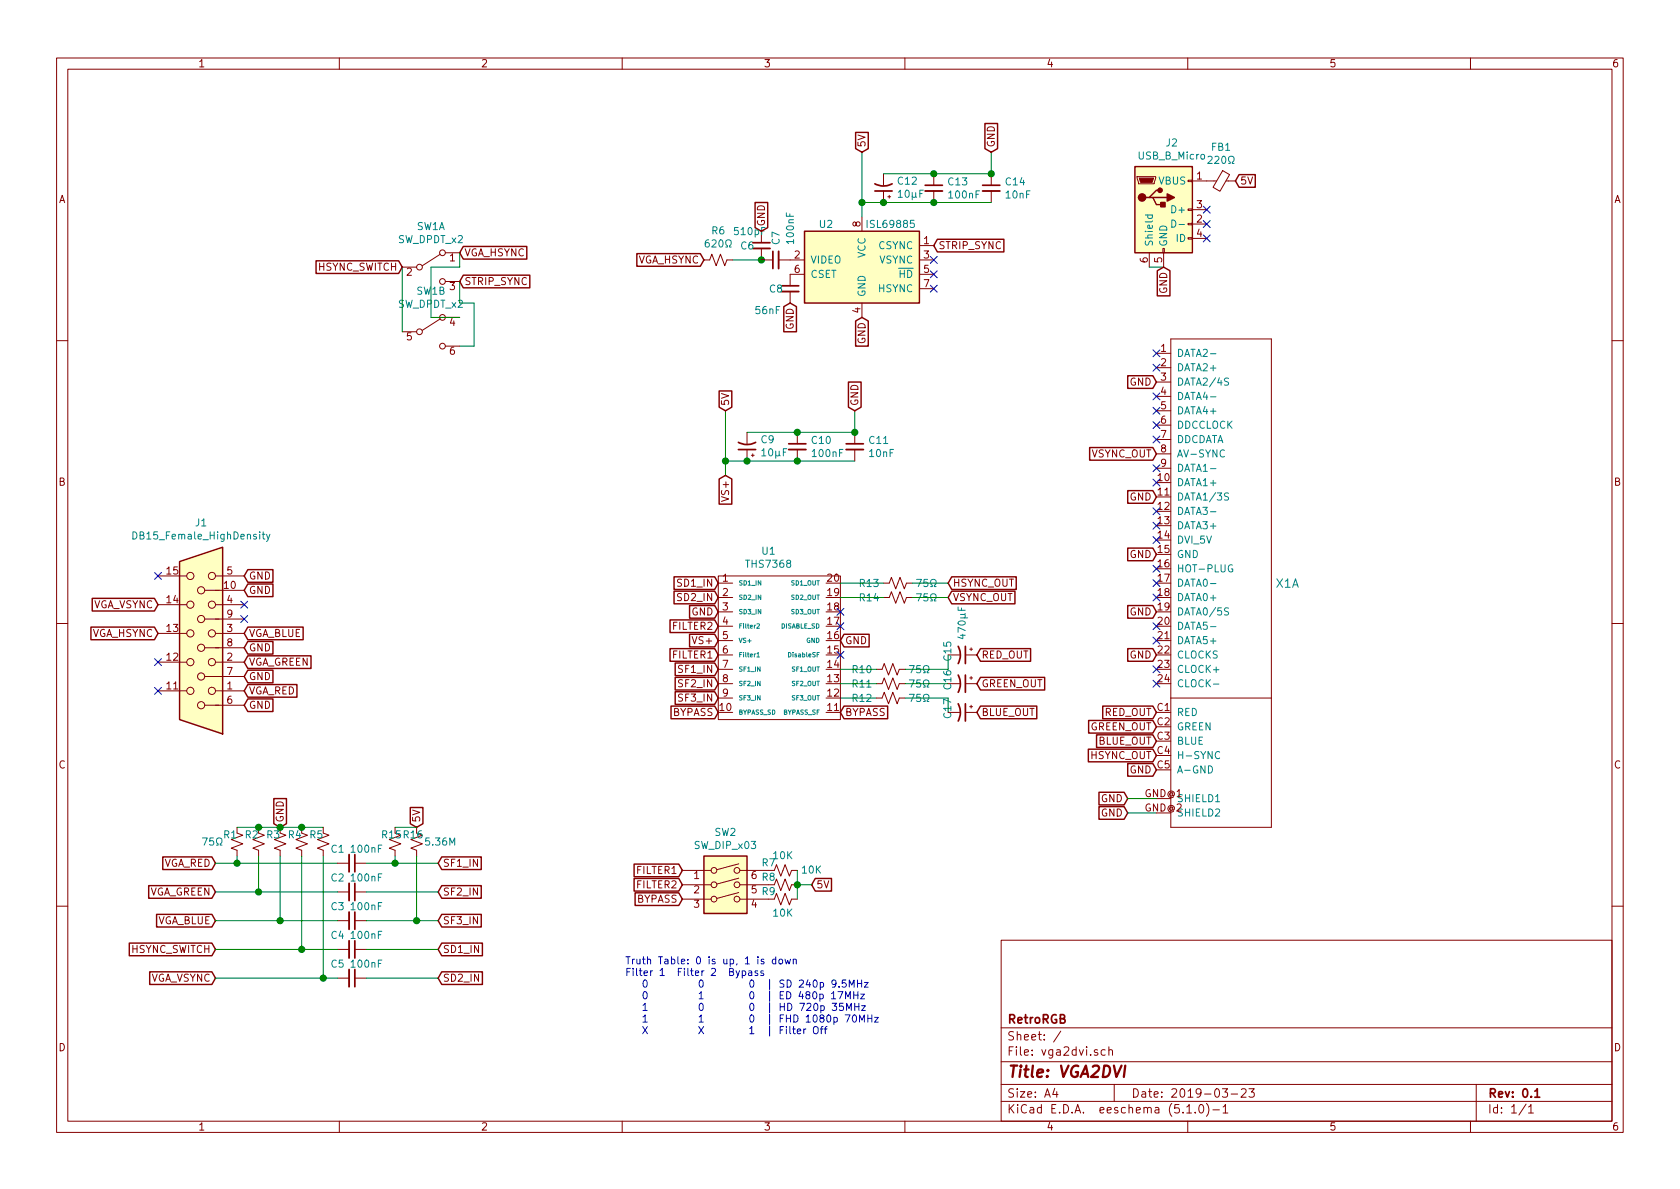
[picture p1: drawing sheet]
EESchema Schematic File Version 4
EELAYER 29 0
EELAYER END
$Descr A4 11693 8268
encoding utf-8
Sheet 1 1
Title "VGA2DVI"
Date "2019-03-23"
Rev "0.1"
Comp "RetroRGB"
Comment1 ""
Comment2 ""
Comment3 ""
Comment4 ""
$EndDescr
Text GLabel 3200 1750 2    50   Input ~ 0
VGA_HSYNC
Text GLabel 3200 1950 2    50   Input ~ 0
STRIP_SYNC
$Comp
L Connector:DB15_Female_HighDensity J1
U 1 1
P 1400 4400
F 0 "J1" H 1400 3633 50  0000 C CNN
F 1 "DB15_Female_HighDensity" H 1400 3724 50  0000 C CNN
F 2 "Connector_Dsub:DSUB-15-HD_Female_Horizontal_P2.29x1.98mm_EdgePinOffset3.03mm_Housed_MountingHolesOffset4.94mm" H 450 4800 50  0001 C CNN
F 3 " ~" H 450 4800 50  0001 C CNN
	1    1400 4400
	-1   0    0    1   
$EndComp
Text GLabel 1700 4800 2    50   Input ~ 0
VGA_RED
Text GLabel 1700 4600 2    50   Input ~ 0
VGA_GREEN
Text GLabel 1700 4400 2    50   Input ~ 0
VGA_BLUE
Text GLabel 1100 4400 0    50   Input ~ 0
VGA_HSYNC
Text GLabel 1100 4200 0    50   Input ~ 0
VGA_VSYNC
Text GLabel 1700 4900 2    50   Input ~ 0
GND
Text GLabel 1700 4700 2    50   Input ~ 0
GND
Text GLabel 1700 4500 2    50   Input ~ 0
GND
Text GLabel 1700 4000 2    50   Input ~ 0
GND
Text GLabel 1700 4100 2    50   Input ~ 0
GND
Text GLabel 2800 1850 0    50   Input ~ 0
HSYNC_SWITCH
$Comp
L THS7368:THS7368 U1
U 1 1
P 5350 4500
F 0 "U1" H 5350 5175 50  0000 C CNN
F 1 "THS7368" H 5350 5084 50  0000 C CNN
F 2 "Package_SO:TSSOP-20_4.4x6.5mm_P0.65mm" H 5150 4650 50  0001 C CNN
F 3 "" H 5150 4650 50  0001 C CNN
	1    5350 4500
	1    0    0    -1  
$EndComp
$Comp
L ISL59885:ISL69885 U2
U 1 1
P 6000 1900
F 0 "U2" H 5750 2250 50  0000 C CNN
F 1 "ISL69885" H 6200 2250 50  0000 C CNN
F 2 "Package_SO:SOIC-8_3.9x4.9mm_P1.27mm" H 6000 1900 50  0001 C CNN
F 3 "" H 6000 1900 50  0001 C CNN
	1    6000 1900
	1    0    0    -1  
$EndComp
NoConn ~ 1100 4000
NoConn ~ 1100 4600
NoConn ~ 1100 4800
NoConn ~ 1700 4300
NoConn ~ 1700 4200
Text GLabel 4900 1800 0    50   Input ~ 0
VGA_HSYNC
$Comp
L Device:R_Small_US R6
U 1 1
P 5000 1800
F 0 "R6" V 4795 1800 50  0000 C CNN
F 1 "620Ω" V 4886 1800 50  0000 C CNN
F 2 "Resistor_SMD:R_0603_1608Metric_Pad1.05x0.95mm_HandSolder" H 5000 1800 50  0001 C CNN
F 3 "~" H 5000 1800 50  0001 C CNN
	1    5000 1800
	0    1    1    0   
$EndComp
Wire Wire Line
	5100 1800 5300 1800
$Comp
L Device:C_Small C6
U 1 1
P 5300 1700
F 0 "C6" H 5150 1700 50  0000 L CNN
F 1 "510pF" H 5100 1800 50  0000 L CNN
F 2 "Capacitor_SMD:C_0603_1608Metric_Pad1.05x0.95mm_HandSolder" H 5300 1700 50  0001 C CNN
F 3 "~" H 5300 1700 50  0001 C CNN
	1    5300 1700
	1    0    0    -1  
$EndComp
Connection ~ 5300 1800
Text GLabel 5300 1600 1    50   Input ~ 0
GND
Text GLabel 6000 2200 3    50   Input ~ 0
GND
Text GLabel 5500 2100 3    50   Input ~ 0
GND
$Comp
L Device:C_Small C8
U 1 1
P 5500 2000
F 0 "C8" H 5350 2000 50  0000 L CNN
F 1 "56nF" H 5250 1850 50  0000 L CNN
F 2 "Capacitor_SMD:C_0603_1608Metric_Pad1.05x0.95mm_HandSolder" H 5500 2000 50  0001 C CNN
F 3 "~" H 5500 2000 50  0001 C CNN
	1    5500 2000
	1    0    0    -1  
$EndComp
Wire Wire Line
	6000 1500 6000 1400
Connection ~ 6000 1400
Wire Wire Line
	6000 1400 6000 1050
$Comp
L Device:CP1_Small C12
U 1 1
P 6150 1300
F 0 "C12" H 6059 1254 50  0000 R CNN
F 1 "10μF" H 6059 1345 50  0000 R CNN
F 2 "Capacitor_SMD:CP_Elec_4x5.4" H 6150 1300 50  0001 C CNN
F 3 "~" H 6150 1300 50  0001 C CNN
	1    6150 1300
	-1   0    0    1   
$EndComp
$Comp
L Device:C_Small C13
U 1 1
P 6500 1300
F 0 "C13" H 6592 1346 50  0000 L CNN
F 1 "100nF" H 6592 1255 50  0000 L CNN
F 2 "Capacitor_SMD:C_0603_1608Metric_Pad1.05x0.95mm_HandSolder" H 6500 1300 50  0001 C CNN
F 3 "~" H 6500 1300 50  0001 C CNN
	1    6500 1300
	1    0    0    -1  
$EndComp
Wire Wire Line
	6000 1400 6150 1400
Connection ~ 6150 1400
Wire Wire Line
	6150 1400 6500 1400
Connection ~ 6500 1400
$Comp
L Device:C_Small C14
U 1 1
P 6900 1300
F 0 "C14" H 6992 1346 50  0000 L CNN
F 1 "10nF" H 6992 1255 50  0000 L CNN
F 2 "Capacitor_SMD:C_0603_1608Metric_Pad1.05x0.95mm_HandSolder" H 6900 1300 50  0001 C CNN
F 3 "~" H 6900 1300 50  0001 C CNN
	1    6900 1300
	1    0    0    -1  
$EndComp
Wire Wire Line
	6500 1400 6900 1400
Wire Wire Line
	6150 1200 6500 1200
Connection ~ 6500 1200
Wire Wire Line
	6500 1200 6900 1200
Wire Wire Line
	6900 1200 6900 1050
Connection ~ 6900 1200
Text GLabel 6900 1050 1    50   Input ~ 0
GND
Text GLabel 6000 1050 1    50   Input ~ 0
5V
Text GLabel 6500 1700 2    50   Input ~ 0
STRIP_SYNC
NoConn ~ 6500 1800
NoConn ~ 6500 2000
NoConn ~ 6500 1900
Text GLabel 1500 6600 0    50   Input ~ 0
HSYNC_SWITCH
Text GLabel 1500 6800 0    50   Input ~ 0
VGA_VSYNC
Text GLabel 5000 4250 0    50   Input ~ 0
GND
NoConn ~ 5850 4350
NoConn ~ 5850 4550
Text GLabel 1500 6000 0    50   Input ~ 0
VGA_RED
Text GLabel 1500 6200 0    50   Input ~ 0
VGA_GREEN
Text GLabel 1500 6400 0    50   Input ~ 0
VGA_BLUE
$Comp
L Device:R_Small_US R1
U 1 1
P 1650 5850
F 0 "R1" H 1550 5900 50  0000 L CNN
F 1 "75Ω" H 1400 5850 50  0000 L CNN
F 2 "Resistor_SMD:R_0603_1608Metric_Pad1.05x0.95mm_HandSolder" H 1650 5850 50  0001 C CNN
F 3 "~" H 1650 5850 50  0001 C CNN
	1    1650 5850
	1    0    0    -1  
$EndComp
$Comp
L Device:R_Small_US R2
U 1 1
P 1800 5850
F 0 "R2" H 1700 5900 50  0000 L CNN
F 1 "75Ω" H 1550 5800 50  0001 L CNN
F 2 "Resistor_SMD:R_0603_1608Metric_Pad1.05x0.95mm_HandSolder" H 1800 5850 50  0001 C CNN
F 3 "~" H 1800 5850 50  0001 C CNN
	1    1800 5850
	1    0    0    -1  
$EndComp
$Comp
L Device:R_Small_US R3
U 1 1
P 1950 5850
F 0 "R3" H 1850 5900 50  0000 L CNN
F 1 "75Ω" H 1700 5800 50  0001 L CNN
F 2 "Resistor_SMD:R_0603_1608Metric_Pad1.05x0.95mm_HandSolder" H 1950 5850 50  0001 C CNN
F 3 "~" H 1950 5850 50  0001 C CNN
	1    1950 5850
	1    0    0    -1  
$EndComp
Wire Wire Line
	1500 6000 1650 6000
Wire Wire Line
	1650 6000 1650 5950
Connection ~ 1650 6000
Wire Wire Line
	1650 6000 2350 6000
Text GLabel 1950 5750 1    50   Input ~ 0
GND
Wire Wire Line
	1650 5750 1800 5750
Connection ~ 1950 5750
Wire Wire Line
	1950 5750 2100 5750
$Comp
L Device:C_Small C1
U 1 1
P 2450 6000
F 0 "C1" V 2350 5900 50  0000 C CNN
F 1 "100nF" V 2350 6100 50  0000 C CNN
F 2 "Capacitor_SMD:C_0603_1608Metric_Pad1.05x0.95mm_HandSolder" H 2450 6000 50  0001 C CNN
F 3 "~" H 2450 6000 50  0001 C CNN
	1    2450 6000
	0    1    1    0   
$EndComp
$Comp
L Device:C_Small C2
U 1 1
P 2450 6200
F 0 "C2" V 2350 6100 50  0000 C CNN
F 1 "100nF" V 2350 6300 50  0000 C CNN
F 2 "Capacitor_SMD:C_0603_1608Metric_Pad1.05x0.95mm_HandSolder" H 2450 6200 50  0001 C CNN
F 3 "~" H 2450 6200 50  0001 C CNN
	1    2450 6200
	0    1    1    0   
$EndComp
$Comp
L Device:C_Small C3
U 1 1
P 2450 6400
F 0 "C3" V 2350 6300 50  0000 C CNN
F 1 "100nF" V 2350 6500 50  0000 C CNN
F 2 "Capacitor_SMD:C_0603_1608Metric_Pad1.05x0.95mm_HandSolder" H 2450 6400 50  0001 C CNN
F 3 "~" H 2450 6400 50  0001 C CNN
	1    2450 6400
	0    1    1    0   
$EndComp
$Comp
L Switch:SW_DPDT_x2 SW1
U 2 1
P 3000 2300
F 0 "SW1" H 3000 2585 50  0000 C CNN
F 1 "SW_DPDT_x2" H 3000 2494 50  0000 C CNN
F 2 "SCART to DVI-A Compact:JS202011" H 3000 2300 50  0001 C CNN
F 3 "~" H 3000 2300 50  0001 C CNN
	2    3000 2300
	1    0    0    -1  
$EndComp
Wire Wire Line
	2800 1850 2800 2300
Wire Wire Line
	3200 2200 3000 2200
Wire Wire Line
	3000 2200 3000 1850
Wire Wire Line
	3000 1850 3200 1850
Wire Wire Line
	3200 1850 3200 1750
Wire Wire Line
	3200 1950 3200 2100
Wire Wire Line
	3200 2100 3300 2100
Wire Wire Line
	3300 2100 3300 2400
Wire Wire Line
	3300 2400 3200 2400
$Comp
L Switch:SW_DPDT_x2 SW1
U 1 1
P 3000 1850
F 0 "SW1" H 3000 2135 50  0000 C CNN
F 1 "SW_DPDT_x2" H 3000 2044 50  0000 C CNN
F 2 "SCART to DVI-A Compact:JS202011" H 3000 1850 50  0001 C CNN
F 3 "~" H 3000 1850 50  0001 C CNN
	1    3000 1850
	1    0    0    -1  
$EndComp
Text GLabel 3050 6000 2    50   Input ~ 0
SF1_IN
Text GLabel 3050 6200 2    50   Input ~ 0
SF2_IN
Text GLabel 3050 6400 2    50   Input ~ 0
SF3_IN
Wire Wire Line
	2550 6200 3050 6200
Wire Wire Line
	2550 6400 2900 6400
Text GLabel 5000 4650 0    50   Input ~ 0
SF1_IN
Text GLabel 5000 4750 0    50   Input ~ 0
SF2_IN
Text GLabel 5000 4850 0    50   Input ~ 0
SF3_IN
Wire Wire Line
	5050 3300 5050 3200
Connection ~ 5050 3200
Wire Wire Line
	5050 3200 5050 2850
$Comp
L Device:CP1_Small C9
U 1 1
P 5200 3100
F 0 "C9" H 5109 3054 50  0000 R CNN
F 1 "10μF" H 5109 3145 50  0000 R CNN
F 2 "Capacitor_SMD:CP_Elec_4x5.4" H 5200 3100 50  0001 C CNN
F 3 "~" H 5200 3100 50  0001 C CNN
	1    5200 3100
	-1   0    0    1   
$EndComp
$Comp
L Device:C_Small C10
U 1 1
P 5550 3100
F 0 "C10" H 5642 3146 50  0000 L CNN
F 1 "100nF" H 5642 3055 50  0000 L CNN
F 2 "Capacitor_SMD:C_0603_1608Metric_Pad1.05x0.95mm_HandSolder" H 5550 3100 50  0001 C CNN
F 3 "~" H 5550 3100 50  0001 C CNN
	1    5550 3100
	1    0    0    -1  
$EndComp
Wire Wire Line
	5050 3200 5200 3200
Connection ~ 5200 3200
Wire Wire Line
	5200 3200 5550 3200
Connection ~ 5550 3200
$Comp
L Device:C_Small C11
U 1 1
P 5950 3100
F 0 "C11" H 6042 3146 50  0000 L CNN
F 1 "10nF" H 6042 3055 50  0000 L CNN
F 2 "Capacitor_SMD:C_0603_1608Metric_Pad1.05x0.95mm_HandSolder" H 5950 3100 50  0001 C CNN
F 3 "~" H 5950 3100 50  0001 C CNN
	1    5950 3100
	1    0    0    -1  
$EndComp
Wire Wire Line
	5550 3200 5950 3200
Wire Wire Line
	5200 3000 5550 3000
Connection ~ 5550 3000
Wire Wire Line
	5550 3000 5950 3000
Wire Wire Line
	5950 3000 5950 2850
Connection ~ 5950 3000
Text GLabel 5950 2850 1    50   Input ~ 0
GND
Text GLabel 5050 2850 1    50   Input ~ 0
5V
Text GLabel 5050 3300 3    50   Input ~ 0
VS+
Text GLabel 5000 4450 0    50   Input ~ 0
VS+
$Comp
L Switch:SW_DIP_x03 SW2
U 1 1
P 5050 6250
F 0 "SW2" H 5050 6717 50  0000 C CNN
F 1 "SW_DIP_x03" H 5050 6626 50  0000 C CNN
F 2 "Button_Switch_THT:SW_DIP_SPSTx03_Piano_10.8x9.18mm_W7.62mm_P2.54mm" H 5050 6250 50  0001 C CNN
F 3 "~" H 5050 6250 50  0001 C CNN
	1    5050 6250
	1    0    0    -1  
$EndComp
Text GLabel 5000 4950 0    50   Input ~ 0
BYPASS
Text GLabel 5850 4950 2    50   Input ~ 0
BYPASS
Text GLabel 5850 4450 2    50   Input ~ 0
GND
NoConn ~ 5850 4250
Text GLabel 4750 6050 0    50   Input ~ 0
FILTER1
Text GLabel 4750 6150 0    50   Input ~ 0
FILTER2
Text GLabel 4750 6250 0    50   Input ~ 0
BYPASS
Text GLabel 5650 6150 2    50   Input ~ 0
5V
$Comp
L Device:R_Small_US R8
U 1 1
P 5450 6150
F 0 "R8" V 5500 6250 50  0000 C CNN
F 1 "10K" V 5550 5950 50  0000 C CNN
F 2 "Resistor_SMD:R_0603_1608Metric_Pad1.05x0.95mm_HandSolder" H 5450 6150 50  0001 C CNN
F 3 "~" H 5450 6150 50  0001 C CNN
	1    5450 6150
	0    -1   -1   0   
$EndComp
$Comp
L Device:R_Small_US R7
U 1 1
P 5450 6050
F 0 "R7" V 5500 6150 50  0000 C CNN
F 1 "10K" V 5550 6050 50  0000 C CNN
F 2 "Resistor_SMD:R_0603_1608Metric_Pad1.05x0.95mm_HandSolder" H 5450 6050 50  0001 C CNN
F 3 "~" H 5450 6050 50  0001 C CNN
	1    5450 6050
	0    -1   -1   0   
$EndComp
$Comp
L Device:R_Small_US R9
U 1 1
P 5450 6250
F 0 "R9" V 5500 6350 50  0000 C CNN
F 1 "10K" V 5350 6250 50  0000 C CNN
F 2 "Resistor_SMD:R_0603_1608Metric_Pad1.05x0.95mm_HandSolder" H 5450 6250 50  0001 C CNN
F 3 "~" H 5450 6250 50  0001 C CNN
	1    5450 6250
	0    -1   -1   0   
$EndComp
Wire Wire Line
	5550 6150 5650 6150
Wire Wire Line
	5550 6050 5550 6150
Connection ~ 5550 6150
Wire Wire Line
	5550 6150 5550 6250
Text Notes 4350 7200 0    50   ~ 0
Truth Table: 0 is up, 1 is down\nFilter 1  Filter 2  Bypass\n   0         0        0  | SD 240p 9.5MHz\n   0         1        0  | ED 480p 17MHz\n   1         0        0  | HD 720p 35MHz\n   1         1        0  | FHD 1080p 70MHz\n   X         X        1  | Filter Off
Text GLabel 5000 4550 0    50   Input ~ 0
FILTER1
Text GLabel 5000 4350 0    50   Input ~ 0
FILTER2
Text GLabel 6600 4050 2    50   Input ~ 0
HSYNC_OUT
Text GLabel 6600 4150 2    50   Input ~ 0
VSYNC_OUT
$Comp
L Device:C_Small C7
U 1 1
P 5400 1800
F 0 "C7" H 5500 1800 50  0000 L CNN
F 1 "100nF" H 5500 1700 50  0000 L CNN
F 2 "Capacitor_SMD:C_0603_1608Metric_Pad1.05x0.95mm_HandSolder" H 5400 1800 50  0001 C CNN
F 3 "~" H 5400 1800 50  0001 C CNN
	1    5400 1800
	0    -1   -1   0   
$EndComp
Text GLabel 8050 5250 0    50   Input ~ 0
HSYNC_OUT
Text GLabel 8050 3150 0    50   Input ~ 0
VSYNC_OUT
Wire Wire Line
	2550 6000 2750 6000
Text GLabel 6800 4550 2    50   Input ~ 0
RED_OUT
Text GLabel 6800 4750 2    50   Input ~ 0
GREEN_OUT
Text GLabel 6800 4950 2    50   Input ~ 0
BLUE_OUT
$Comp
L Device:R_Small_US R13
U 1 1
P 6250 4050
F 0 "R13" V 6250 3850 50  0000 C CNN
F 1 "75Ω" V 6250 4250 50  0000 C CNN
F 2 "Resistor_SMD:R_0603_1608Metric_Pad1.05x0.95mm_HandSolder" H 6250 4050 50  0001 C CNN
F 3 "~" H 6250 4050 50  0001 C CNN
	1    6250 4050
	0    1    1    0   
$EndComp
$Comp
L Device:R_Small_US R14
U 1 1
P 6250 4150
F 0 "R14" V 6250 3950 50  0000 C CNN
F 1 "75Ω" V 6250 4350 50  0000 C CNN
F 2 "Resistor_SMD:R_0603_1608Metric_Pad1.05x0.95mm_HandSolder" H 6250 4150 50  0001 C CNN
F 3 "~" H 6250 4150 50  0001 C CNN
	1    6250 4150
	0    1    1    0   
$EndComp
$Comp
L Device:R_Small_US R10
U 1 1
P 6200 4650
F 0 "R10" V 6200 4450 50  0000 C CNN
F 1 "75Ω" V 6200 4850 50  0000 C CNN
F 2 "Resistor_SMD:R_0603_1608Metric_Pad1.05x0.95mm_HandSolder" H 6200 4650 50  0001 C CNN
F 3 "~" H 6200 4650 50  0001 C CNN
	1    6200 4650
	0    1    1    0   
$EndComp
$Comp
L Device:R_Small_US R11
U 1 1
P 6200 4750
F 0 "R11" V 6200 4550 50  0000 C CNN
F 1 "75Ω" V 6200 4950 50  0000 C CNN
F 2 "Resistor_SMD:R_0603_1608Metric_Pad1.05x0.95mm_HandSolder" H 6200 4750 50  0001 C CNN
F 3 "~" H 6200 4750 50  0001 C CNN
	1    6200 4750
	0    1    1    0   
$EndComp
$Comp
L Device:R_Small_US R12
U 1 1
P 6200 4850
F 0 "R12" V 6200 4650 50  0000 C CNN
F 1 "75Ω" V 6200 5050 50  0000 C CNN
F 2 "Resistor_SMD:R_0603_1608Metric_Pad1.05x0.95mm_HandSolder" H 6200 4850 50  0001 C CNN
F 3 "~" H 6200 4850 50  0001 C CNN
	1    6200 4850
	0    1    1    0   
$EndComp
Wire Wire Line
	5850 4050 6150 4050
Wire Wire Line
	6150 4150 5850 4150
Wire Wire Line
	5850 4650 6100 4650
Wire Wire Line
	5850 4750 6100 4750
Wire Wire Line
	5850 4850 6100 4850
Wire Wire Line
	6350 4050 6600 4050
Wire Wire Line
	6350 4150 6600 4150
Text GLabel 8050 4950 0    50   Input ~ 0
RED_OUT
Text GLabel 8050 5050 0    50   Input ~ 0
GREEN_OUT
Text GLabel 8050 5150 0    50   Input ~ 0
BLUE_OUT
$Comp
L SCART_to_DVI-A_Compact-eagle-import:DVI-I-R X1
U 1 1
P 8550 3750
F 0 "X1" H 8878 3450 59  0000 L CNN
F 1 "DVI-I-R" H 8150 1650 59  0001 L BNN
F 2 "digikey-footprints:DVI_Female_74320-9010" H 8550 3750 50  0001 C CNN
F 3 "" H 8550 3750 50  0001 C CNN
	1    8550 3750
	1    0    0    -1  
$EndComp
Text GLabel 7850 5550 0    50   Input ~ 0
GND
Text GLabel 7850 5650 0    50   Input ~ 0
GND
Wire Wire Line
	7850 5550 8050 5550
Wire Wire Line
	7850 5650 8050 5650
Text GLabel 8050 5350 0    50   Input ~ 0
GND
Text GLabel 8050 3850 0    50   Input ~ 0
GND
Text GLabel 8050 2650 0    50   Input ~ 0
GND
Text GLabel 8050 3450 0    50   Input ~ 0
GND
Text GLabel 8050 4250 0    50   Input ~ 0
GND
Text GLabel 8050 4550 0    50   Input ~ 0
GND
NoConn ~ 8050 4750
NoConn ~ 8050 4650
NoConn ~ 8050 4450
NoConn ~ 8050 4350
NoConn ~ 8050 4150
NoConn ~ 8050 4050
NoConn ~ 8050 3950
NoConn ~ 8050 3750
NoConn ~ 8050 3650
NoConn ~ 8050 3550
NoConn ~ 8050 3350
NoConn ~ 8050 3250
NoConn ~ 8050 3050
NoConn ~ 8050 2950
NoConn ~ 8050 2850
NoConn ~ 8050 2750
NoConn ~ 8050 2550
NoConn ~ 8050 2450
$Comp
L Connector:USB_B_Micro J2
U 1 1
P 8100 1450
F 0 "J2" H 8157 1917 50  0000 C CNN
F 1 "USB_B_Micro" H 8157 1826 50  0000 C CNN
F 2 "Connector_USB:USB_Micro-B_Wuerth_629105150521" H 8250 1400 50  0001 C CNN
F 3 "~" H 8250 1400 50  0001 C CNN
	1    8100 1450
	1    0    0    -1  
$EndComp
$Comp
L Device:Ferrite_Bead_Small FB1
U 1 1
P 8500 1250
F 0 "FB1" V 8263 1250 50  0000 C CNN
F 1 "220Ω" V 8354 1250 50  0000 C CNN
F 2 "Inductor_SMD:L_0603_1608Metric_Pad1.05x0.95mm_HandSolder" V 8430 1250 50  0001 C CNN
F 3 "~" H 8500 1250 50  0001 C CNN
	1    8500 1250
	0    1    1    0   
$EndComp
Text GLabel 8600 1250 2    50   Input ~ 0
5V
NoConn ~ 8400 1450
NoConn ~ 8400 1550
NoConn ~ 8400 1650
Wire Wire Line
	8000 1850 8100 1850
Text GLabel 8100 1850 3    50   Input ~ 0
GND
Text GLabel 3050 6600 2    50   Input ~ 0
SD1_IN
Text GLabel 3050 6800 2    50   Input ~ 0
SD2_IN
Text GLabel 5000 4050 0    50   Input ~ 0
SD1_IN
Text GLabel 5000 4150 0    50   Input ~ 0
SD2_IN
$Comp
L Device:C_Small C4
U 1 1
P 2450 6600
F 0 "C4" V 2350 6500 50  0000 C CNN
F 1 "100nF" V 2350 6700 50  0000 C CNN
F 2 "Capacitor_SMD:C_0603_1608Metric_Pad1.05x0.95mm_HandSolder" H 2450 6600 50  0001 C CNN
F 3 "~" H 2450 6600 50  0001 C CNN
	1    2450 6600
	0    1    1    0   
$EndComp
$Comp
L Device:C_Small C5
U 1 1
P 2450 6800
F 0 "C5" V 2350 6700 50  0000 C CNN
F 1 "100nF" V 2350 6900 50  0000 C CNN
F 2 "Capacitor_SMD:C_0603_1608Metric_Pad1.05x0.95mm_HandSolder" H 2450 6800 50  0001 C CNN
F 3 "~" H 2450 6800 50  0001 C CNN
	1    2450 6800
	0    1    1    0   
$EndComp
Connection ~ 1800 5750
Wire Wire Line
	1800 5750 1950 5750
$Comp
L Device:R_Small_US R4
U 1 1
P 2100 5850
F 0 "R4" H 2000 5900 50  0000 L CNN
F 1 "75Ω" H 1850 5800 50  0001 L CNN
F 2 "Resistor_SMD:R_0603_1608Metric_Pad1.05x0.95mm_HandSolder" H 2100 5850 50  0001 C CNN
F 3 "~" H 2100 5850 50  0001 C CNN
	1    2100 5850
	1    0    0    -1  
$EndComp
Connection ~ 2100 5750
Wire Wire Line
	2100 5750 2250 5750
$Comp
L Device:R_Small_US R5
U 1 1
P 2250 5850
F 0 "R5" H 2150 5900 50  0000 L CNN
F 1 "75Ω" H 2000 5800 50  0001 L CNN
F 2 "Resistor_SMD:R_0603_1608Metric_Pad1.05x0.95mm_HandSolder" H 2250 5850 50  0001 C CNN
F 3 "~" H 2250 5850 50  0001 C CNN
	1    2250 5850
	1    0    0    -1  
$EndComp
Wire Wire Line
	1500 6400 1950 6400
Wire Wire Line
	1500 6200 1800 6200
Wire Wire Line
	1800 5950 1800 6200
Connection ~ 1800 6200
Wire Wire Line
	1800 6200 2350 6200
Wire Wire Line
	1950 5950 1950 6400
Connection ~ 1950 6400
Wire Wire Line
	1950 6400 2350 6400
Wire Wire Line
	2100 5950 2100 6600
Wire Wire Line
	1500 6600 2100 6600
Connection ~ 2100 6600
Wire Wire Line
	2100 6600 2350 6600
Wire Wire Line
	1500 6800 2250 6800
Wire Wire Line
	2250 5950 2250 6800
Connection ~ 2250 6800
Wire Wire Line
	2250 6800 2350 6800
$Comp
L Device:R_Small_US R15
U 1 1
P 2750 5850
F 0 "R15" H 2650 5900 50  0000 L CNN
F 1 "5.36M" H 2950 5850 50  0000 L CNN
F 2 "Resistor_SMD:R_0603_1608Metric_Pad1.05x0.95mm_HandSolder" H 2750 5850 50  0001 C CNN
F 3 "~" H 2750 5850 50  0001 C CNN
	1    2750 5850
	1    0    0    -1  
$EndComp
$Comp
L Device:R_Small_US R16
U 1 1
P 2900 5850
F 0 "R16" H 2800 5900 50  0000 L CNN
F 1 "5.36M" H 3200 5850 50  0001 L CNN
F 2 "Resistor_SMD:R_0603_1608Metric_Pad1.05x0.95mm_HandSolder" H 2900 5850 50  0001 C CNN
F 3 "~" H 2900 5850 50  0001 C CNN
	1    2900 5850
	1    0    0    -1  
$EndComp
Text GLabel 2900 5750 1    50   Input ~ 0
5V
Wire Wire Line
	2750 5750 2900 5750
Wire Wire Line
	2750 5950 2750 6000
Connection ~ 2750 6000
Wire Wire Line
	2750 6000 3050 6000
Wire Wire Line
	2900 5950 2900 6400
Connection ~ 2900 6400
Wire Wire Line
	2900 6400 3050 6400
Wire Wire Line
	2550 6600 3050 6600
Wire Wire Line
	2550 6800 3050 6800
$Comp
L Device:CP1_Small C15
U 1 1
P 6700 4550
F 0 "C15" H 6750 4450 50  0000 R CNN
F 1 "470μF" H 6600 4550 50  0000 R CNN
F 2 "Capacitor_SMD:CP_Elec_10x10" H 6700 4550 50  0001 C CNN
F 3 "~" H 6700 4550 50  0001 C CNN
	1    6700 4550
	0    1    1    0   
$EndComp
$Comp
L Device:CP1_Small C16
U 1 1
P 6700 4750
F 0 "C16" H 6750 4650 50  0000 R CNN
F 1 "470μF" H 7100 4850 50  0001 R CNN
F 2 "Capacitor_SMD:CP_Elec_10x10" H 6700 4750 50  0001 C CNN
F 3 "~" H 6700 4750 50  0001 C CNN
	1    6700 4750
	0    1    1    0   
$EndComp
$Comp
L Device:CP1_Small C17
U 1 1
P 6700 4950
F 0 "C17" H 6750 4850 50  0000 R CNN
F 1 "470μF" H 6609 4995 50  0001 R CNN
F 2 "Capacitor_SMD:CP_Elec_10x10" H 6700 4950 50  0001 C CNN
F 3 "~" H 6700 4950 50  0001 C CNN
	1    6700 4950
	0    1    1    0   
$EndComp
Wire Wire Line
	6300 4650 6600 4650
Wire Wire Line
	6600 4650 6600 4550
Wire Wire Line
	6300 4750 6600 4750
Wire Wire Line
	6300 4850 6600 4850
Wire Wire Line
	6600 4850 6600 4950
$EndSCHEMATC
